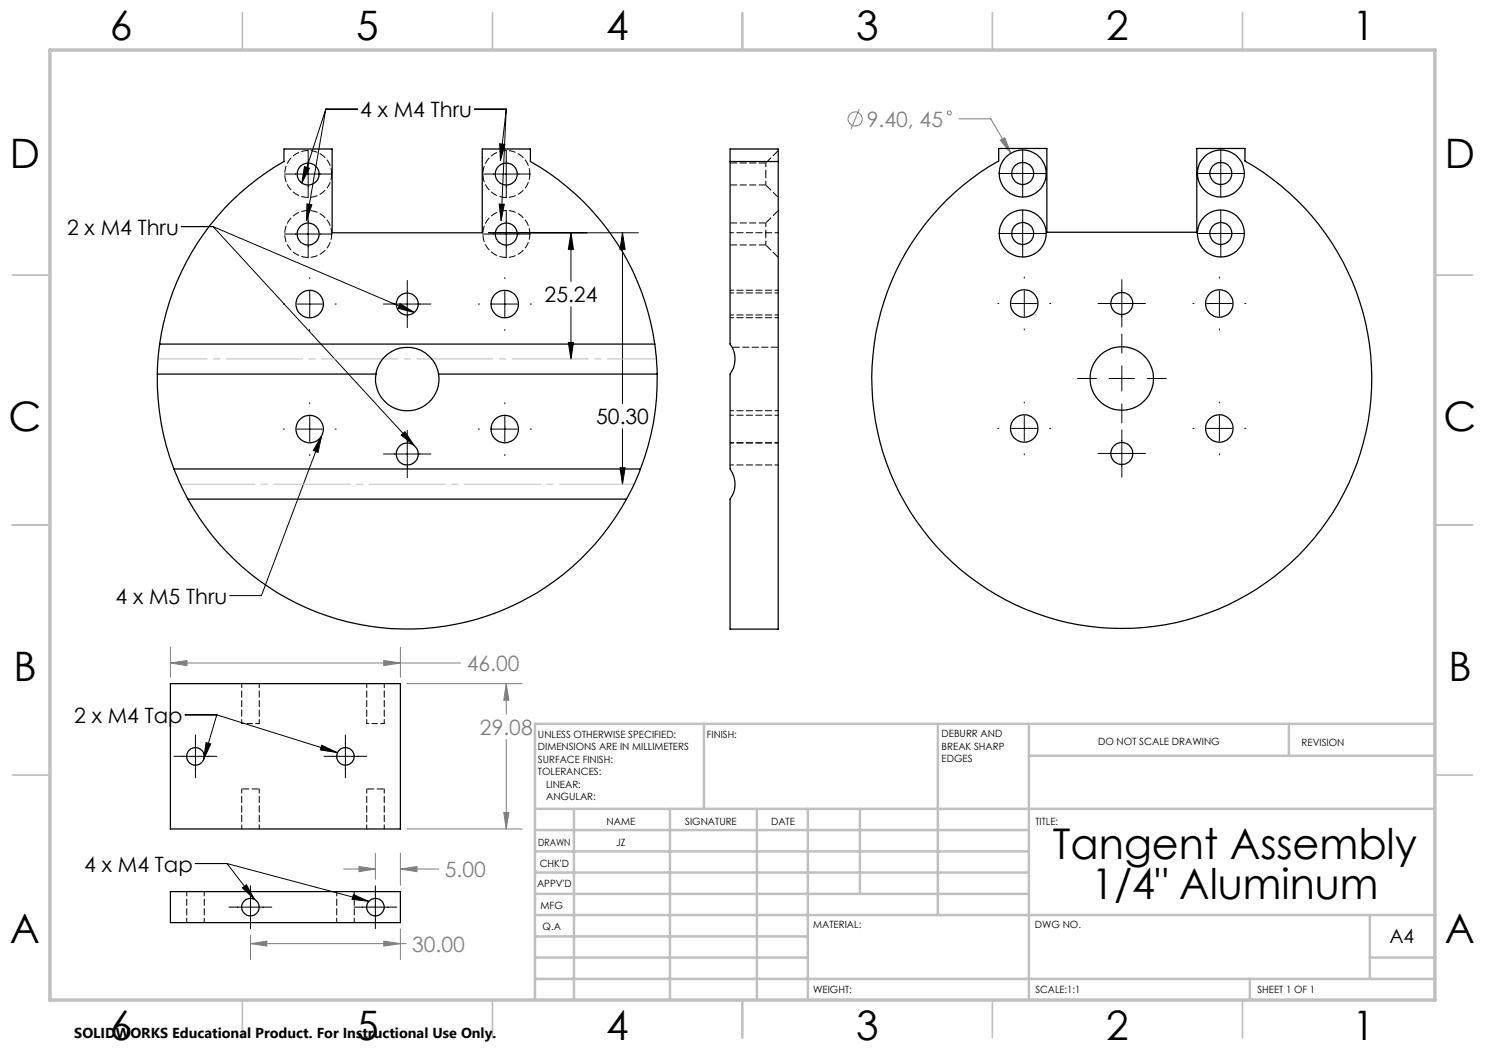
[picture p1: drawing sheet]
<svg xmlns="http://www.w3.org/2000/svg" width="297mm" height="210mm" viewBox="0 0 297 210" stroke-linecap="round" stroke-linejoin="round" font-family="sans-serif">
<g fill="none" stroke="#808080" stroke-width=".2">
<path d="M171.8 21.8l-1.6 4M191.8 23.8h6.4l4 6.8M200.1 28l.8-.5 1.3 3.1zM34.1 132.6l3.3-.5v1zM34.1 129.4v6.1M34.1 132.6h58M76.8 132.1l3.3 .5-3.3 .5zM80.1 129.4v6.1M81.4 136.7h23M101.2 136.7l.6 3.3h-1zM101.2 136.7v6.1M101.2 147.9v17.9"/>
<path d="M68.7 173.8h6.4M71.8 173.3l3.3 .5-3.3 .5zM75.1 170.6v5.3M80.1 173.8l3.3-.5v1zM80.1 170.6v6.5M80.1 173.8h7.7M81.4 165.8h23M100.8 162.5h1l-.6 3.3zM50.1 188.7l3.3-.5v1zM50.1 187v4.9M50.1 188.7h31.1M76.8 188.2l3.3 .5-3.3 .5z"/>
<path d="M80.1 185.8v6.1"/>
<circle cx="171" cy="23.8" r="1.42"/>
<circle cx="189.9" cy="22.6" r=".39"/>
</g>
<g fill="none" stroke="#000" stroke-width=".2">
<path d="M56.9 34.8h9.5M60.9 33.3l1 .3-1.5 3zM61.6 30.1v9.4M65.2 21.8h6.3M65.2 21.8l-4.8 14.8M65.2 21.8l-3.9 22.3M94.9 21.8h6.3M96.5 34.8h9.5M99.9 28.7l1.1 .2-.9 3.2zM101.2 30.1v9.4M101.2 21.8l-1 22.3M101.2 21.8l-1.1 10.3"/>
<path d="M199.8 34.7h9.5M204.5 29.9v9.5M239.4 34.7h9.5M244.2 29.9v9.5M36.3 45.3h6.3M42.6 45.3l40.2 43.8M42.6 45.3l40.3 17.2M56.9 46.8h9.5M61.4 40.8l1 .1-1.1 3.2zM61.6 42.1v9.5M61.9 55.5v.2M61.9 58.3v5.1"/>
<path d="M81.5 56.1v9.4M96.5 46.8h9.5M97.7 46.6h30M99.8 40.8h1.1l-.7 3.3zM101 55.5v.2M101 58.3v5.1M101.2 42.1v9.5M114.2 46.6v9.7M114.2 46.6l.5 3.3h-1zM124.5 46.6v34.1M124.5 46.6l.5 3.3h-1zM199.8 46.7h9.5"/>
<path d="M204.5 42v9.4M204.9 55.4v.2M204.9 58.2v5M224.4 55.9v9.5M239.4 46.7h9.5M243.9 55.4v.2M243.9 58.2v5M244.2 42v9.4M56.7 60.8h.2M59.4 60.8h5.1M61.9 65.9v.2M67 60.8h.2"/>
<path d="M76.7 60.8h9.5M80 60.7l2.9 1.8-3.3-.8zM95.7 60.8h.2M98.4 60.8h5.1M101 65.9v.2M106 60.8h.3M113.7 68.5h1l-.5 3.3zM114.2 61.3v10.5M199.6 60.7h.2M202.3 60.7h5.1M204.9 65.8v.2M209.9 60.7h.2"/>
<path d="M215.5 75.7h3.8M219.6 60.7h9.5M221.8 75.7h5.1M224.4 66.8v3.8M224.4 73.2v5M229.4 75.7h3.9M238.6 60.7h.2M241.3 60.7h5.1M243.9 65.8v.2M249 60.7h.2M56.7 85.8h.2M59.4 85.8h5.1"/>
<path d="M61.9 80.5v.2M61.9 83.3v5.1M61.9 90.9v.2M64.3 87.2l-12 31.9h-6.4M64.3 87.2l-.7 3.3-.9-.4zM67 85.8h.2M76.7 90.8h9.5M80.2 87l.8-.6 1.8 2.7zM81.5 86.1v9.5M95.7 85.8h.2M98.4 85.8h5.1M101 80.5v.2"/>
<path d="M101 83.3v5.1M101 90.9v.2M106 85.8h.3M124 93.5h1l-.5 3.4zM124.5 85.7v11.2M199.6 85.7h.2M202.3 85.7h5.1M204.9 80.4v.2M204.9 83.1v5.1M204.9 90.8v.2M209.9 85.7h.2M219.6 90.7h9.5"/>
<path d="M224.4 80.8v3.8M224.4 86v9.5M238.6 85.7h.2M241.3 85.7h5.1M243.9 80.4v.2M243.9 83.1v5.1M243.9 90.8v.2M249 85.7h.2M34.8 151.3h8.6M37 143h6.4M39.1 147v8.6M41.2 148.5l1 .3-1.5 3z"/>
<path d="M43.4 143l-2.7 8.8M43.4 143l23.9 7.5M64.3 149l3 1.5-3.2-.5zM64.8 151.3h8.6M69.1 147v8.6M39.1 172.7h6.3M45.4 172.7l5.5 7.2M45.4 172.7l28.3 7.6M48.5 177.6l.8-.7 1.6 3zM50.1 177.2v8.5M70.7 178.9l3 1.4-3.3-.4zM75.1 177.2v8.5"/>
<path d="M45.8 181.4h8.6M70.8 181.4h8.6"/>
</g>
<path d="M131.3 71.8h-99.7" fill="none" stroke="#c0c0c0" stroke-width=".2" stroke-dasharray="15.2 1.3 1.3 1.3" stroke-dashoffset="5.4"/>
<path d="M36.1 96.8h90.7" fill="none" stroke="#c0c0c0" stroke-width=".2" stroke-dasharray="15.2 1.3 1.3 1.3" stroke-dashoffset=".4"/>
<g fill="none" stroke="#c0c0c0" stroke-width=".35">
<path d="M48.5 2.5v7.5M98.5 2.5v7.5M148.5 2.5v7.5M198.5 2.5v7.5M248.5 2.5v7.5M2.5 55h7.5M287 55h7.5M2.5 105h7.5M287 105h7.5M2.5 155h7.5M287 155h7.5M48.5 200v7.5"/>
<path d="M98.5 200v7.5M148.5 200v7.5M198.5 200v7.5M248.5 200v7.5"/>
</g>
<g fill="none" stroke="#c0c0c0" stroke-width=".5">
<path d="M140.8 144.8v17M187.6 144.8v38.2M205.8 144.8v55.2M205.8 151.2h81.2M257.8 144.8v6.4M287 144.8h-180v55.2M107 161.8h180M107 178.8h98.8M107 174.5h98.8M107 170.3h98.8M107 166h98.8M114.8 161.8v38.2"/>
<path d="M134 161.8v38.2M151.4 161.8v38.2M161.6 161.8v38.2M172 161.8v17M107 195.8h180M107 191.5h54.6M107 187.3h54.6M107 183h180M250 195.8v4.2M274 191.5h13M274 183v12.8"/>
</g>
<path d="M10 10h277v190h-277z" fill="none" stroke="#c0c0c0" stroke-width=".7"/>
<g fill="#000">
<path d="M60.9 33.3l1 .3-1.5 3zM61.4 40.8l1 .1-1.1 3.2zM99.8 40.8h1.1l-.7 3.3zM99.9 28.7l1.1 .2-.9 3.2zM80.2 87l.8-.6 1.8 2.7zM80 60.7l2.9 1.8-3.3-.8zM64.3 87.2l-.7 3.3-.9-.4zM41.2 148.5l1 .3-1.5 3zM64.3 149l3 1.5-3.2-.5zM48.5 177.6l.8-.7 1.6 3zM70.7 178.9l3 1.4-3.3-.4z"/>
<path d="M113.7 68.5h1l-.5 3.3zM114.2 46.6l.5 3.3h-1zM124.5 46.6l.5 3.3h-1zM124 93.5h1l-.5 3.4z"/>
</g>
<path d="M200.1 28l2.1 2.6-1.3-3.1zM76.8 132.1l3.3 .5-3.3 .5zM34.1 132.6l3.3-.5v1zM100.8 162.5h1l-.6 3.3zM101.2 136.7l.6 3.3h-1zM71.8 173.3l3.3 .5-3.3 .5zM80.1 173.8l3.3-.5v1zM50.1 188.7l3.3-.5v1zM76.8 188.2l3.3 .5-3.3 .5z" fill="#808080"/>
<g fill="none" stroke="#000" stroke-width=".25">
<path d="M146 32.3v36.5a5 5 0 0 1 0 6v19a5.1 5.1 0 0 1 0 6v26h9.6v-93.5M146 32.3v-2.5h9.6v2.5M146 32.3h9.6M189.3 40.1a50.5 50.5 0 0 1 10.4-7.9v-2.5h9.7v16.8h30v-16.8h9.6v2.5a50 50 0 0 1 16.4 72.1 50 50 0 0 1-73.3 9.6 50 50 0 0 1-2.8-73.8zM31.5 74.8a50.2 50.2 0 0 0 3.3 19M31.5 74.8h43.7M31.9 68.8l-.4 3.7v2.3M31.9 68.8a50 50 0 0 1 24.9-36.5v-2.5h9.6v16.8h30v-16.8h9.7v2.5a50.1 50.1 0 0 1 24.9 36.5M31.9 68.8h99.1M75.2 74.8a6.3 6.3 0 0 1 6.2-5.3 6.3 6.3 0 0 1 6.3 5.3M75.2 74.8a6.3 6.3 0 0 0 6.2 7.4 6.3 6.3 0 0 0 6.3-7.4M87.7 74.8h43.7"/>
<path d="M131 68.8l.4 6M131.4 74.8a49.3 49.3 0 0 1-3.3 19M34.8 93.8l1.5 3.5 1.3 2.5M34.8 93.8h93.3M37.6 99.8a50 50 0 0 0 87.7 0M37.6 99.8h87.7M128.1 93.8l-1.4 3.3-1.4 2.7M34.1 136.7h46v29.1h-46zM34.1 178.3h46v6.2h-46z"/>
<circle cx="61.6" cy="34.8" r="2.19"/>
<circle cx="101.3" cy="34.8" r="2.21"/>
<circle cx="204.5" cy="34.7" r="4.7"/>
<circle cx="204.5" cy="34.7" r="2.19"/>
<circle cx="244.2" cy="34.7" r="4.7"/>
<circle cx="244.2" cy="34.7" r="2.21"/>
<circle cx="61.6" cy="46.8" r="2.19"/>
<circle cx="101.3" cy="46.8" r="2.21"/>
<circle cx="204.5" cy="46.7" r="4.7"/>
<circle cx="204.5" cy="46.7" r="2.19"/>
<circle cx="244.2" cy="46.7" r="4.7"/>
<circle cx="244.2" cy="46.7" r="2.21"/>
<circle cx="61.9" cy="60.8" r="2.75"/>
<circle cx="81.4" cy="60.8" r="2.21"/>
<circle cx="101" cy="60.8" r="2.75"/>
<circle cx="204.9" cy="60.7" r="2.75"/>
<circle cx="224.3" cy="60.7" r="2.21"/>
<circle cx="224.4" cy="75.7" r="6.4"/>
<circle cx="243.9" cy="60.7" r="2.75"/>
<circle cx="61.9" cy="85.8" r="2.75"/>
<circle cx="81.4" cy="90.8" r="2.21"/>
<circle cx="101" cy="85.8" r="2.75"/>
<circle cx="204.9" cy="85.7" r="2.75"/>
<circle cx="224.3" cy="90.7" r="2.21"/>
<circle cx="243.9" cy="85.7" r="2.75"/>
<circle cx="39.1" cy="151.3" r="1.75"/>
<circle cx="69.1" cy="151.3" r="1.76"/>
<circle cx="50.1" cy="181.4" r="1.76"/>
<circle cx="75.1" cy="181.4" r="1.76"/>
</g>
<path d="M66.3 34.8a4.7 4.7 0 0 0-6.8-4.2 4.7 4.7 0 0 0-.6 8 4.7 4.7 0 0 0 7.4-3.1v-.7M106 34.8a4.7 4.7 0 0 0-6.9-4.2 4.7 4.7 0 0 0-.5 8 4.7 4.7 0 0 0 7.3-3.1l.1-.7M66.3 46.8a4.7 4.7 0 0 0-6.8-4.2 4.7 4.7 0 0 0-.6 8 4.7 4.7 0 0 0 7.4-3.1v-.7M106 46.8a4.7 4.7 0 0 0-6.9-4.2 4.7 4.7 0 0 0-.5 8 4.7 4.7 0 0 0 7.3-3.1l.1-.7" fill="none" stroke="#000" stroke-width=".2" stroke-dasharray="1.3 .6" stroke-dashoffset=".2"/>
<path d="M153.2 34.8v2.2M153.2 32.6v2.2M153.2 46.8v2.2M153.2 44.6v2.2" fill="none" stroke="#000" stroke-width=".2" stroke-dasharray="1.3 .6" stroke-dashoffset=".5"/>
<path d="M155.7 46.5h-9.7M155.7 58h-9.7M155.7 58.6h-9.7M146 63.5h9.7M146 63h9.7M146 88.5h9.7M146 82.1h9.7M146 93h9.7M155.7 83h-9.7M155.7 88.6h-9.7" fill="none" stroke="#000" stroke-width=".2" stroke-dasharray="1.3 .6" stroke-dashoffset=".6"/>
<path d="M153.2 37l2.5 2.5M155.7 30.1l-2.5 2.5M153.2 49l2.5 2.5M155.7 42.1l-2.5 2.5M155.7 69.4h-9.2M51.8 157.8h-3.5M76.8 157.8h-3.5" fill="none" stroke="#000" stroke-width=".2" stroke-dasharray="1.3 .6" stroke-dashoffset="-.2"/>
<path d="M146 37h7.2M153.2 32.6h-7.2M146 49h7.2M153.2 44.6h-7.2" fill="none" stroke="#000" stroke-width=".2" stroke-dasharray="1.3 .6" stroke-dashoffset="-.1"/>
<path d="M48.3 144.7h1.8M50.1 144.7h1.7M73.3 144.7h1.8M75.1 144.7h1.7" fill="none" stroke="#000" stroke-width=".2" stroke-dasharray="1.3 .6" stroke-dashoffset=".9"/>
<path d="M48.3 136.7v8M73.3 136.7v8M48.3 157.8v8M51.8 144.7v-8M73.3 157.8v8M76.8 144.7v-8M37.3 178.3v6.2M51.8 165.8v-8M67.3 178.3v6.2M76.8 165.8v-8M40.8 184.5v-6.2M70.8 184.5v-6.2" fill="none" stroke="#000" stroke-width=".2" stroke-dasharray="1.3 .6" stroke-dashoffset=".4"/>
<g font-size="8.5">
<text x="210.6" y="171.8">Tangent Assembly</text>
<text x="218.3" y="179.9">1/4&quot; Aluminum</text>
</g>
<g font-size="8.1">
<text x="22" y="8">6</text>
<text x="71.2" y="8">5</text>
<text x="121.2" y="8">4</text>
<text x="171.3" y="8">3</text>
<text x="221.3" y="8">2</text>
<text x="270.5" y="8">1</text>
<text x="2" y="33.6">D</text>
<text x="289" y="33.6">D</text>
<text x="1.7" y="86.1">C</text>
<text x="288.7" y="86.1">C</text>
<text x="2.7" y="136.1">B</text>
<text x="289.7" y="136.1">B</text>
<text x="2" y="188.6">A</text>
<text x="289" y="188.6">A</text>
<text x="22" y="208">6</text>
<text x="71.2" y="208">5</text>
<text x="121.2" y="208">4</text>
<text x="171.3" y="208">3</text>
<text x="221.3" y="208">2</text>
<text x="270.5" y="208">1</text>
</g>
<g font-size="4.2">
<text x="72" y="23.4">4 x M4 Thru</text>
<text x="13.4" y="46.9">2 x M4 Thru</text>
<text x="108.9" y="60.4">25.24</text>
<text x="119.2" y="84.8">50.30</text>
<text x="23.1" y="120.7">4 x M5 Thru</text>
<text x="14.8" y="144.6">2 x M4 Tap</text>
<text x="16.9" y="174.4">4 x M4 Tap</text>
</g>
<g font-size="4.2" fill="#808080">
<text x="173.4" y="25.3">9.40, 45</text>
<text x="93.4" y="134.2">46.00</text>
<text x="96" y="146.9">29.08</text>
<text x="89" y="175.4">5.00</text>
<text x="82.4" y="190.3">30.00</text>
</g>
<text font-size="3.9" x="277.9" y="188.5">A4</text>
<text font-size="2.9" x="14.9" y="207.6">SOLIDWORKS Educational Product. For Instructional Use Only.</text>
<g font-size="2">
<text x="107.6" y="147.6">UNLESS OTHERWISE SPECIFIED:</text>
<text x="141.4" y="147.6">FINISH:</text>
<text x="188.3" y="147.5">DEBURR AND</text>
<text x="188.3" y="150">BREAK SHARP</text>
<text x="219.6" y="149">DO NOT SCALE DRAWING</text>
<text x="260.3" y="149.2">REVISION</text>
<text x="107.6" y="150.1">DIMENSIONS ARE IN MILLIMETERS</text>
<text x="107.6" y="152.6">SURFACE FINISH:</text>
<text x="107.6" y="155.1">TOLERANCES:</text>
<text x="188.3" y="152.5">EDGES</text>
<text x="109.2" y="157.6">LINEAR:</text>
<text x="109.2" y="160.1">ANGULAR:</text>
<text x="121.3" y="165">NAME</text>
<text x="137" y="164.9">SIGNATURE</text>
<text x="154.2" y="164.9">DATE</text>
<text x="207.1" y="164.9">TITLE:</text>
<text x="107.6" y="169.1">DRAWN</text>
<text x="107.9" y="173.3">CHK'D</text>
<text x="123.2" y="169.1">JZ</text>
<text x="107.4" y="177.4">APPV'D</text>
<text x="108.1" y="181.8">MFG</text>
<text x="108.5" y="186">Q.A</text>
<text x="162.6" y="185.5">MATERIAL:</text>
<text x="207" y="185.5">DWG NO.</text>
<text x="162.6" y="198.5">WEIGHT:</text>
<text x="207.1" y="198.6">SCALE:1:1</text>
<text x="251.5" y="198.6">SHEET 1 OF 1</text>
</g>
</svg>
